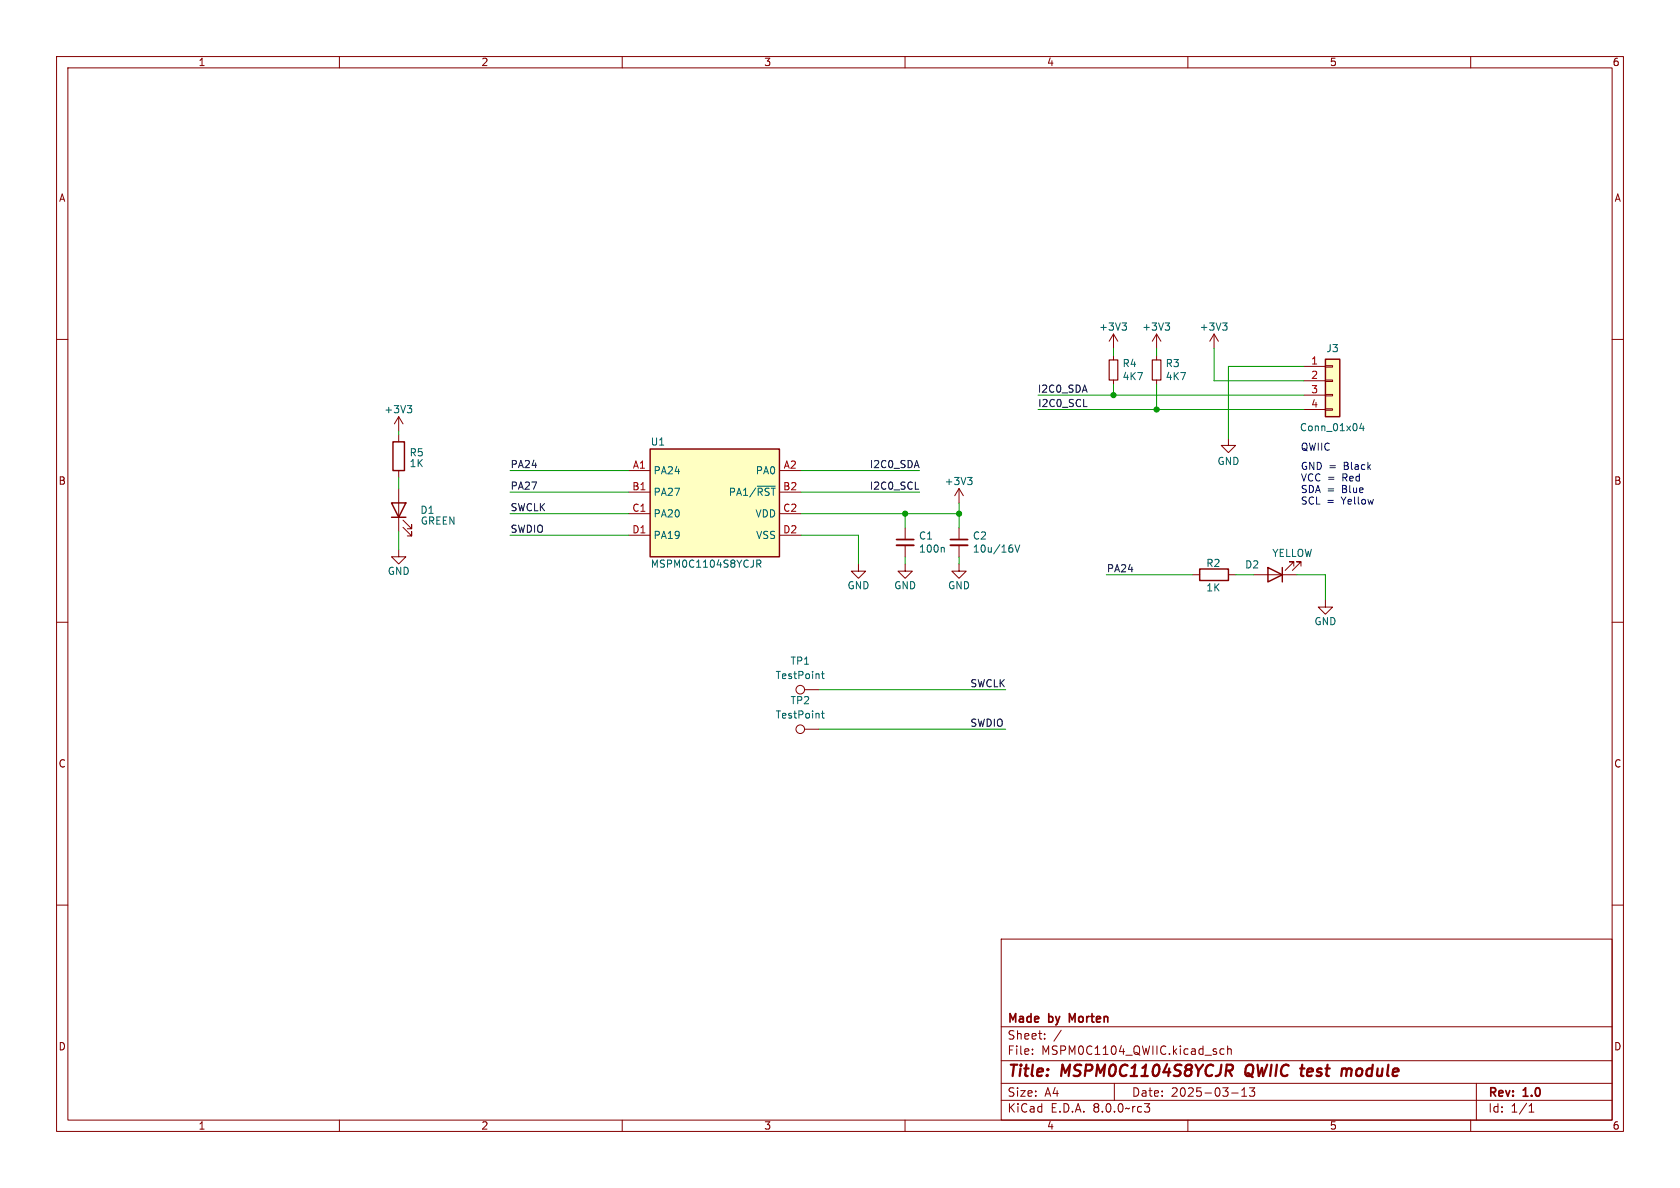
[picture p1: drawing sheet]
<svg xmlns="http://www.w3.org/2000/svg" width="297mm" height="210mm" viewBox="0 0 297 210" stroke-linecap="round" stroke-linejoin="round" font-family="sans-serif">
<g fill="none" stroke="#840000" stroke-width=".18">
<path d="M10 10h277v190h-277zM12 12h273v186h-273zM60 10v2M110 10v2M160 10v2M210 10v2M260 10v2M10 60h2M285 60h2M70.5 73.7v2.5M70.5 73.7l-.8 1.2M70.5 73.7l.7 1.2"/>
<path d="M217.2 77.5v1.2h1.2l-1.2 1.3-1.3-1.3h1.3M70.5 86.4v7.6M71.2 93.2l1.6 1.5v-.7v.7h-.8M71.2 91.9l1.6 1.6v-.8v.8h-.8M10 110h2M210.8 101.6h1.3M217.2 101.6h1.2M221.6 101.6h7.6M228.7 100.1v-.8h-.7h.7l-1.5 1.5M230 100.1v-.8h-.8h.8l-1.5 1.5M234.3 106v1.3h1.3l-1.3 1.3-1.3-1.3h1.3M285 110h2"/>
<path d="M142.2 128.9h2.6M10 160h2M285 160h2M177 166h108v32h-108zM60 198v2M110 198v2M160 198v2M177 194.5h108M177 191.5h108M177 187.5h108M177 181.5h108M182.5 186.3v.1"/>
<path d="M182.5 185.5v.1M184.7 183.6v.1M184.7 182.8v.1M187.6 182.1l-1.3 2M197 191.5v3M202.3 195.1h.9l-.5 .6 .5 .1v.5l-.2 .3h-.5M210 198v2M216.4 185.5l-.4-.1-.3 .3v.4l.1 .2h.6M217 185.5l.2-.1 .4 .1 .1 .9M217 184.9v1.5M217.7 193.2h1.2M219.5 193.8h.9"/>
<path d="M219.5 192.7l.5-.4v1.5M220.9 192.3h.9l-.5 .6 .4 .1v.7l-.2 .1h-.4l-.2-.1M260 198v2M261 191.5v6.5M270.3 196.6h.9M270.3 195.5l.4-.4v1.5"/>
<circle cx="141.5" cy="128.9" r=".76"/>
</g>
<path d="M217.2 189.3l.6 .9M217.6 188.2l.2 .1a.54 .54 0 0 1-.1 .9M220.4 188.5a1.5 1.5 0 0 0 0 1.6M229.8 188.9h.8M237.6 188.9l.4 .1 .1 .2M238.1 189.2l-.1 1M238.9 189a.5 .5 0 0 0-.8 .2" fill="none" stroke="#840000" stroke-width=".4"/>
<path d="M189.6 180.3l-.5-1.1v1.5" fill="none" stroke="#840000" stroke-width=".3"/>
<path d="M72 71.7h.8l-.4 .5M72.5 72.2l.3 .2v.3l-.3 .3M145.2 126.1h.5M145.4 125.7v1.1l.3 .1" fill="none" stroke="#006464" stroke-width=".18"/>
<path d="M69.2 88.9h2.6l-1.3 2.5zM69.2 91.4h2.6M212.1 100.6h5.1v2h-5.1zM224.2 100.3l2.5 1.3-2.5 1.3zM226.7 100.3v2.6" fill="none" stroke="#840000" stroke-width=".25"/>
<path d="M234.3 63.5h2.6v10.2h-2.6z" fill="#ffffc2"/>
<path d="M70.5 76.8v1.3M230.5 64.8h3.8M230.5 67.3h3.8M230.5 69.9h3.8M230.5 72.4h3.8M234.3 72.3h1.3v.2h-1.3zM234.3 69.7h1.3v.3h-1.3zM234.3 67.2h1.3v.2h-1.3zM234.3 64.6h1.3v.3h-1.3zM70.5 97.2v1.2h1.3l-1.3 1.3-1.3-1.3h1.3M70.5 83.2v1.3" fill="none" stroke="#840000" stroke-width=".18"/>
<path d="M69.5 78.1h2v5.1h-2zM234.3 63.5h2.6v10.2h-2.6z" fill="none" stroke="#840000" stroke-width=".25"/>
<path d="M240.7 74.8l-.3 .9h.8M241 75.3v.8" fill="none" stroke="#006464" stroke-width=".18"/>
<path d="M114.9 79.4h22.9v19h-22.9z" fill="#ffffc2"/>
<path d="M114.9 79.4h22.9v19h-22.9z" fill="none" stroke="#840000" stroke-width=".25"/>
<g fill="none" stroke="#840000" stroke-width=".18">
<path d="M196.8 59.1l-.7 1.2M196.8 59.1v2.5M196.8 59.1l.8 1.2M204.5 59.1l-.8 1.2M204.5 59.1v2.5M204.5 59.1l.7 1.2M214.6 59.1l-.7 1.2M214.6 59.1v2.5M214.6 59.1l.8 1.2M196.8 62.9v.7M196.8 67.2v.7M204.5 62.9v.7"/>
<path d="M204.5 67.2v.7M111.1 83.2h3.8M111.1 87h3.8M111.1 90.8h3.8M111.1 94.6h3.8M137.8 83.2h3.8M137.8 87h3.8M137.8 90.8h3.8M137.8 94.6h3.8M151.8 99.7v1.3h1.2l-1.2 1.2-1.3-1.2h1.3M160 99.7v1.3h1.3l-1.3 1.2-1.3-1.2h1.3M160 93.3v2.1"/>
<path d="M160 96.4v2M169.5 99.7v1.3h1.3l-1.3 1.2-1.2-1.2h1.2M169.5 86.4l-.7 1.2M169.5 86.4v2.5M169.5 93.3v2.1M169.5 96.4v2M169.5 86.4l.8 1.2M142.2 121.9h2.6"/>
<circle cx="141.5" cy="121.9" r=".76"/>
</g>
<g fill="none" stroke="#006464" stroke-width=".18">
<path d="M198.4 57.1h.7l-.4 .5M198.9 57.6l.2 .2v.3l-.2 .3M206 57.1h.8l-.5 .5M206.5 57.6l.3 .2v.3l-.3 .3M216.1 57.1h.8l-.4 .5M216.7 57.6l.2 .2v.3l-.2 .3M133.8 99.7l.6-.1 .1-.2v-.3l-.7-.1v1.3M133.9 86h3.2M134.1 99.7l.4 .6M166.8 96.8l.1 .1v.7M171.1 84.4h.7l-.4 .5M171.6 84.9l.2 .2v.3l-.2 .3"/>
<path d="M179 96.9v.6M179.4 96.3l.5 1.3 .4-1.3M145.2 119.1h.5M145.4 118.7v1.1l.3 .2"/>
</g>
<path d="M158.5 96.4h3M168 96.4h3.1" fill="none" stroke="#840000" stroke-width=".33"/>
<path d="M158.5 95.4h3M168 95.4h3.1" fill="none" stroke="#840000" stroke-width=".3"/>
<path d="M196.1 63.6h1.5v3.6h-1.5zM203.7 63.6h1.5v3.6h-1.5z" fill="none" stroke="#840000" stroke-width=".2"/>
<path d="M191.6 71.9h.6M161.8 86.5h.6" fill="none" stroke="#0f0f0f" stroke-width=".18"/>
<g fill="none" stroke="#009600" stroke-width=".18">
<path d="M70.5 76.2v.6M183.5 72.4h47M183.5 69.9h47M196.8 61.6v1.3M196.8 67.9v2M204.5 61.6v1.3M204.5 67.9v4.5M214.6 61.6v5.7h15.9M230.5 64.8h-13.3v12.7M70.5 84.5v1.9M70.5 94v3.2M90.2 94.6h20.9"/>
<path d="M90.2 90.8h20.9M90.2 87h20.9M90.2 83.2h20.9M141.6 94.6h10.2v5.1M141.6 90.8h27.9M141.6 87h21M141.6 83.2h21M160 90.8v2.5M160 98.4v1.3M169.5 88.9v4.4M169.5 98.4v1.3M195.6 101.6h15.2"/>
<path d="M218.4 101.6h3.2M229.2 101.6h5.1v4.4M144.8 128.9h33M144.8 121.9h33"/>
</g>
<g fill="#009600" stroke="#009600" stroke-width=".18">
<circle cx="204.5" cy="72.4" r=".46"/>
<circle cx="196.8" cy="69.9" r=".46"/>
<circle cx="160" cy="90.8" r=".46"/>
<circle cx="169.5" cy="90.8" r=".46"/>
</g>
<g font-size="2.8" fill="#840000">
<text x="178" y="190.9">Title:</text>
<text x="187.7" y="190.9">MSPM0C1104S8YCJR</text>
<text x="221" y="190.9">QWIIC</text>
<text x="231.6" y="190.9">test</text>
<text x="239.6" y="190.9">module</text>
</g>
<g font-size="2.1" fill="#840000">
<text x="178" y="184">Sheet:</text>
<text x="178" y="181.2">Made</text>
<text x="185.5" y="181.2">by</text>
<text x="189.7" y="181.2">Morten</text>
<text x="178" y="186.7">File:</text>
<text x="184.1" y="186.7">MSPM0C1104_QWIIC.kicad_sch</text>
<text x="178" y="196.9">KiCad</text>
<text x="178" y="194.1">Size:</text>
<text x="184.7" y="194.1">A4</text>
<text x="185.7" y="196.9">E.D.A.</text>
<text x="193.3" y="196.9">8.0.0~rc3</text>
<text x="200" y="194.1">Date:</text>
<text x="207" y="194.1">2025-03-13</text>
<text x="263" y="194.3">Rev:</text>
<text x="263" y="196.9">Id:</text>
<text x="267.1" y="196.9">1/1</text>
<text x="269.4" y="194.3">1.0</text>
</g>
<g font-size="1.8" fill="#840000">
<text x="35" y="11.9">1</text>
<text x="85" y="11.9">2</text>
<text x="135" y="11.9">3</text>
<text x="185" y="11.9">4</text>
<text x="235" y="11.9">5</text>
<text x="285" y="11.9">6</text>
<text x="10.3" y="35.9">A</text>
<text x="285.3" y="35.9">A</text>
<text x="10.3" y="85.9">B</text>
<text x="285.3" y="85.9">B</text>
<text x="10.3" y="135.9">C</text>
<text x="285.3" y="135.9">C</text>
<text x="10.3" y="185.9">D</text>
<text x="285.3" y="185.9">D</text>
<text x="35" y="199.9">1</text>
<text x="85" y="199.9">2</text>
<text x="135" y="199.9">3</text>
<text x="185" y="199.9">4</text>
<text x="235" y="199.9">5</text>
<text x="285" y="199.9">6</text>
</g>
<g font-size="1.8" fill="#006464">
<text x="194.2" y="58.6">+3V3</text>
<text x="201.8" y="58.6">+3V3</text>
<text x="212" y="58.6">+3V3</text>
<text x="198.4" y="65.1">R4</text>
<text x="206" y="65.1">R3</text>
<text x="234.4" y="62.5">J3</text>
<text x="198.4" y="67.4">4K7</text>
<text x="206" y="67.4">4K7</text>
<text x="67.8" y="73.3">+3V3</text>
<text x="229.7" y="76.4">Conn_01x04</text>
<text x="72.3" y="80.9">R5</text>
<text x="72.3" y="82.8">1K</text>
<text x="114.9" y="79">U1</text>
<text x="215.1" y="82.4">GND</text>
<text x="115.4" y="84">PA24</text>
<text x="115.4" y="87.9">PA27</text>
<text x="128.7" y="87.9">PA1/~{RST}</text>
<text x="133.5" y="84">PA0</text>
<text x="166.9" y="86">+3V3</text>
<text x="74.2" y="91">D1</text>
<text x="74.3" y="92.9">GREEN</text>
<text x="115.4" y="91.7">PA20</text>
<text x="115.4" y="95.5">PA19</text>
<text x="133.5" y="91.7">VDD</text>
<text x="133.6" y="95.5">VSS</text>
<text x="162.4" y="95.6">C1</text>
<text x="171.9" y="95.6">C2</text>
<text x="68.4" y="101.8">GND</text>
<text x="114.9" y="100.6">MSPM0C1104S8YCJR</text>
<text x="162.4" y="97.9">100n</text>
<text x="171.9" y="97.9">10u/16V</text>
<text x="213.2" y="100.4">R2</text>
<text x="220" y="100.7">D2</text>
<text x="224.8" y="98.7">YELLOW</text>
<text x="149.7" y="104.4">GND</text>
<text x="158" y="104.4">GND</text>
<text x="167.5" y="104.4">GND</text>
<text x="213.2" y="104.7">1K</text>
<text x="232.3" y="110.7">GND</text>
<text x="139.7" y="117.7">TP1</text>
<text x="137" y="120.2">TestPoint</text>
<text x="139.7" y="124.7">TP2</text>
<text x="137" y="127.2">TestPoint</text>
</g>
<g font-size="1.8" fill="#a90000">
<text x="231.7" y="64.5">1</text>
<text x="231.7" y="67.1">2</text>
<text x="231.7" y="69.6">3</text>
<text x="231.7" y="72.1">4</text>
<text x="111.8" y="82.9">A1</text>
<text x="138.4" y="82.9">A2</text>
<text x="111.7" y="86.7">B1</text>
<text x="138.4" y="86.7">B2</text>
<text x="111.7" y="90.6">C1</text>
<text x="111.7" y="94.4">D1</text>
<text x="138.4" y="90.6">C2</text>
<text x="138.4" y="94.4">D2</text>
</g>
<g font-size="1.8" fill="#0f0f0f">
<text x="183.4" y="69.5">I2C0_SDA</text>
<text x="183.4" y="72">I2C0_SCL</text>
<text x="90.2" y="82.8">PA24</text>
<text x="153.7" y="82.8">I2C0_SDA</text>
<text x="90.2" y="86.6">PA27</text>
<text x="153.7" y="86.6">I2C0_SCL</text>
<text x="90.2" y="94.3">SWDIO</text>
<text x="90.2" y="90.5">SWCLK</text>
<text x="195.6" y="101.3">PA24</text>
<text x="171.4" y="121.6">SWCLK</text>
<text x="171.4" y="128.6">SWDIO</text>
</g>
<g font-size="1.8" fill="#0000c2">
<text x="229.9" y="79.8">QWIIC</text>
<text x="229.9" y="83.3">GND =</text>
<text x="237.7" y="83.3">Black</text>
<text x="229.9" y="85.3">VCC =</text>
<text x="229.9" y="87.4">SDA =</text>
<text x="229.9" y="89.4">SCL =</text>
<text x="237.3" y="89.4">Yellow</text>
<text x="237.4" y="87.4">Blue</text>
<text x="237.4" y="85.3">Red</text>
</g>
</svg>
